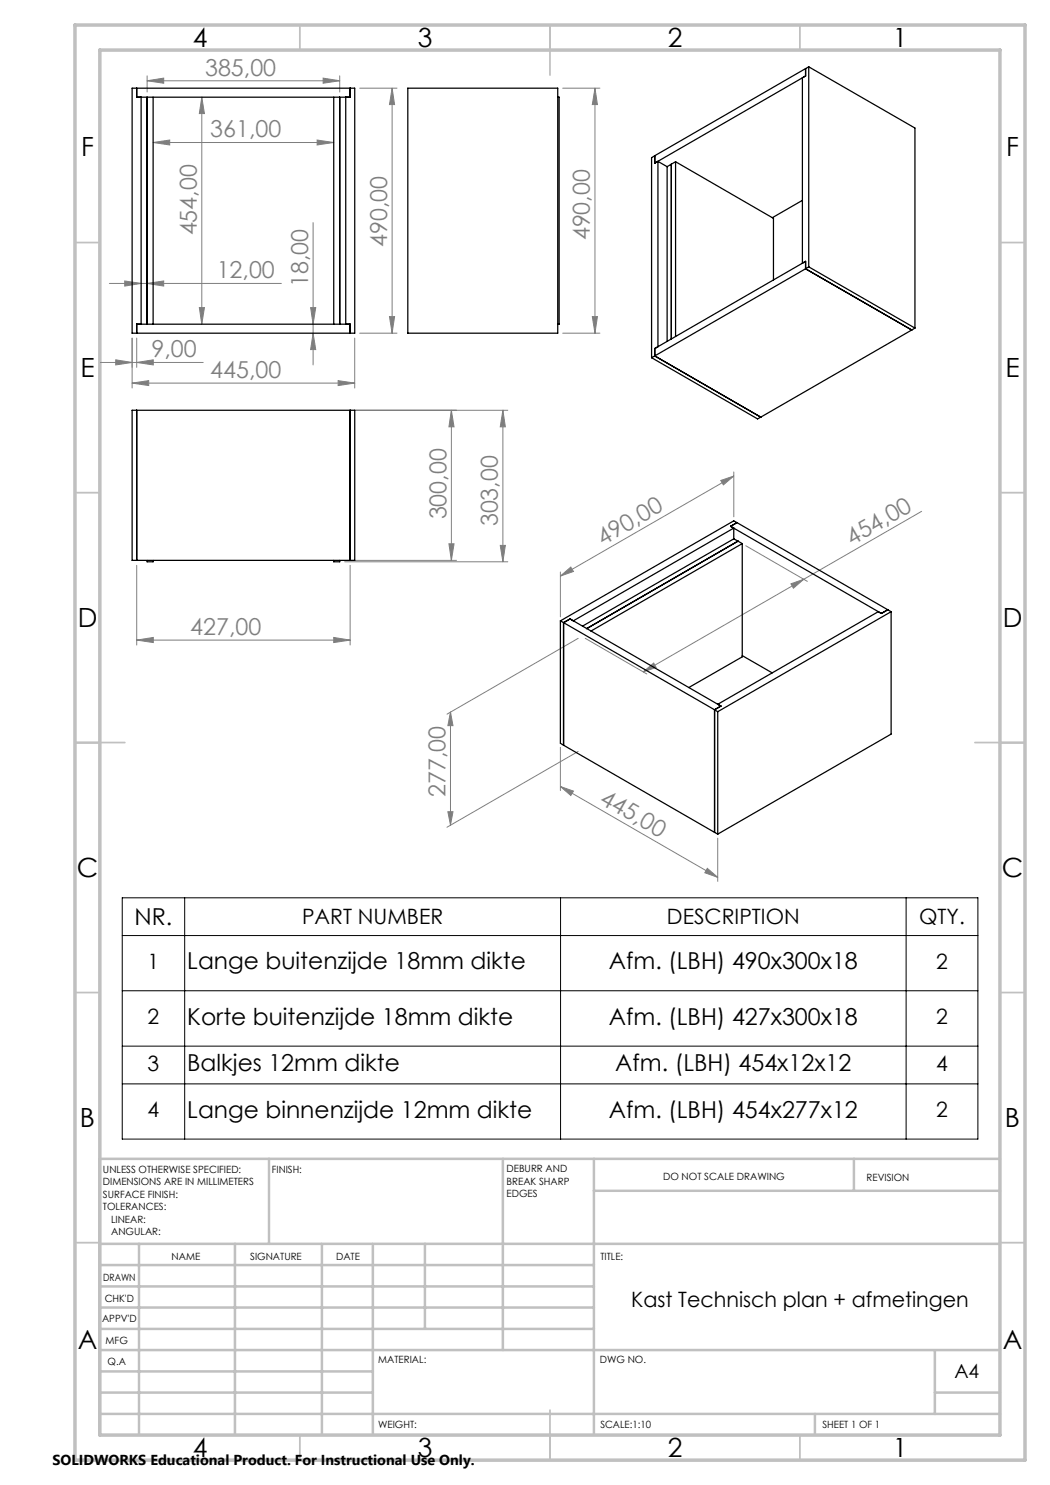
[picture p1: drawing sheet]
<svg xmlns="http://www.w3.org/2000/svg" width="210mm" height="297mm" viewBox="0 0 210 297" stroke-linecap="round" stroke-linejoin="round" font-family="sans-serif">
<g fill="none" stroke="#808080" stroke-width=".2">
<path d="M29.4 16.2l3.3-.6v1zM29.4 15.2v3.2M29.4 16.2h38.5M40.4 19.4l.5 3.3h-1zM40.4 19.4v45.4M64.6 15.6l3.3 .6-3.3 .4zM67.9 15.2v3.2M71.9 17.6h7.5M78.4 17.6l.5 3.3h-1zM78.4 17.6v49M112.5 17.6h7.5M119 17.6l.5 3.3h-1z"/>
<path d="M119 17.6v49M30.6 28.5l3.3-.5v1zM30.6 28.5h36.1M63.4 28l3.3 .5-3.3 .5zM21.9 56.7h34.4M24.9 56.2l3.3 .5-3.3 .5zM29.4 56.7l3.3-.5v1zM62.6 44.5v28.5M20.1 72.5h20.5M23.1 72l3.3 .5-3.3 .5zM26.4 76.6l3.3-.5v1zM26.4 67.6v10"/>
<path d="M26.4 76.6h44.5M27.3 72.5l3.4-.5v1zM27.3 67.6v5.9M39.9 61.5h1l-.5 3.3zM62.1 61.5h1l-.5 3.3zM62.6 66.6l.5 3.3h-1zM67.6 76.1l3.3 .5-3.3 .5zM70.9 67.6v10M71.9 66.6h7.5M77.9 63.3h1l-.5 3.3zM112.5 66.6h7.5M118.5 63.3h1l-.5 3.3z"/>
<path d="M71 82.1h30.6M90.3 82.1l.5 3.3h-1zM90.3 82.1v30M100.6 82.1l.5 3.3h-1.1zM100.6 82.1v30.3M144.1 96.1l2.7-.9-2.1 1.8zM146.8 94.4v9M146.8 95.2l-34.7 20M27.3 113.1v15.9M68.9 112.4h32.7M70 113.1v15.9M71 112.1h20.3"/>
<path d="M89.8 108.8h1l-.5 3.3zM100 109.1h1.1l-.5 3.3zM112.1 115.2l2.1-1.8 .5 .9zM112.1 114.4v9M149.2 109.1l12.3 7.2M158.2 116.8l2.6-1-2.1 1.8zM160.8 115.8l-32.1 18.6M184.3 102.3l-23.5 13.5M27.3 128l3.4-.5v1zM27.3 128h42.7M66.7 127.5l3.3 .5-3.3 .5zM115.6 127.7l-26.2 15.1"/>
<path d="M117.1 127.7l12.3 7.1M128.7 134.4l2-1.8 .5 .9zM90.1 142.4v22.6M90.1 142.4l.5 2.7h-1zM112.1 157.3l2.6 .9-.5 .9zM112.1 149.5v8.6M112.1 157.3l31.4 18.2M115.6 150.3l-26.2 15.1M89.6 162.3h1l-.5 2.7zM141.5 173.7l2 1.8-2.5-.9zM143.5 167.6v8.7"/>
</g>
<path d="M24.4 179.6h171.2v48.2h-171.2zM36.9 179.6v48.2M112.1 179.6v48.2M181.2 179.6v48.2M24.4 198.2h171.2M24.4 187.1h171.2M24.4 209.2h171.2M24.4 216.8h171.2" fill="none" stroke="#000" stroke-width=".2"/>
<g fill="none" stroke="#c0c0c0" stroke-width=".35">
<path d="M60 5v5M110 5v10M160 5v5M15 48.5h5M200 48.5h5M15 98.5h5M200 98.5h5M15 148.5h10M195 148.5h10M15 198.5h5M200 198.5h5M15 248.5h5"/>
<path d="M200 248.5h5M60 287v5M110 282v10M160 287v5"/>
</g>
<g fill="none" stroke="#c0c0c0" stroke-width=".5">
<path d="M53.8 231.8v17M100.6 231.8v38.2M118.8 231.8v55.2M118.8 238.2h81.2M170.8 231.8v6.4M200 231.8h-180v55.2M20 248.8h180M20 257.3h98.8M20 253h98.8M27.8 248.8v38.2M47 248.8v38.2M64.4 248.8v38.2"/>
<path d="M74.6 248.8v38.2M85 248.8v17M20 265.8h98.8M20 261.5h98.8M20 278.5h54.6M20 274.3h54.6M20 270h180M187 278.5h13M187 270v12.8M20 282.8h180M163 282.8v4.2"/>
</g>
<path d="M15 5h190v287h-190zM20 10h180v277h-180z" fill="none" stroke="#c0c0c0" stroke-width=".7"/>
<g fill="#808080">
<path d="M24.9 56.2l3.3 .5-3.3 .5zM29.4 56.7l3.3-.5v1zM30.6 28.5l3.3-.5v1zM63.4 28l3.3 .5-3.3 .5zM29.4 16.2l3.3-.6v1zM64.6 15.6l3.3 .6-3.3 .4zM26.4 76.6l3.3-.5v1zM67.6 76.1l3.3 .5-3.3 .5zM27.3 128l3.4-.5v1zM66.7 127.5l3.3 .5-3.3 .5z"/>
<path d="M23.1 72l3.3 .5-3.3 .5zM27.3 72.5l3.4-.5v1z"/>
<path d="M112.1 115.2l2.1-1.8 .5 .9zM144.1 96.1l2.7-.9-2.1 1.8z"/>
<path d="M158.2 116.8l2.6-1-2.1 1.8zM128.7 134.4l2-1.8 .5 .9z"/>
<path d="M89.6 162.3h1l-.5 2.7zM90.1 142.4l.5 2.7h-1z"/>
<path d="M62.1 61.5h1l-.5 3.3zM62.6 66.6l.5 3.3h-1zM40.4 19.4l.5 3.3h-1zM39.9 61.5h1l-.5 3.3zM78.4 17.6l.5 3.3h-1zM77.9 63.3h1l-.5 3.3zM119 17.6l.5 3.3h-1zM118.5 63.3h1l-.5 3.3zM90.3 82.1l.5 3.3h-1zM89.8 108.8h1l-.5 3.3zM100.6 82.1l.5 3.3h-1.1zM100 109.1h1.1l-.5 3.3z"/>
<path d="M112.1 157.3l2.6 .9-.5 .9zM141.5 173.7l2 1.8-2.5-.9z"/>
</g>
<g fill="none" stroke="#000" stroke-width=".25">
<path d="M26.4 17.6h44.5v49h-44.5zM27.3 17.6v1.8h42.7v-1.8M28.2 19.4v45.4M29.4 19.4v45.4M30.6 19.4v45.4M66.7 19.4v45.4M67.9 19.4v45.4M69.1 19.4v45.4M81.6 17.6h29.9v49h-29.9zM111.5 19.4h.3v45.4h-.3M161.1 13.7v1.5M161.1 13.7l-30.1 17.4"/>
<path d="M161.1 15.2l-30.1 17.4M161.1 15.2l-.6 .4v37l.6-.3M161.7 13.4v40M161.7 13.4l21.3 12.2v40M161.7 13.4l-.6 .3M131 31.1v1.5M131 31.1l-.7 .4v40M131.6 32.3l-.6 .3M131.6 32.3v37.1l-.6 .3M131.6 32.3l1.8 1M133.4 33.3v35M134.3 32.8v35"/>
<path d="M135.1 32.3v35M135.1 32.3l19.6 11.4v12.3M135.1 32.3l-1.7 1M160.5 40.1l-6 3.4M161.1 53.8l-30.1 17.4M161.1 53.8l21.3 12.2M161.1 52.3v1.5M161.1 52.3l-30.1 17.4M161.7 53.4l21.3 12.2M161.7 53.4l-.6 .4M27.3 66.6v-1.8h42.7v1.8M130.3 71.5l21.2 12.3 .7-.4"/>
<path d="M131 71.2l21.2 12.2M131 69.7v1.5M131 71.2l-.7 .3M182.4 66l-30.2 17.4M183 65.6l-.6 .4M26.4 82.1h44.5v30h-44.5zM27.3 82.1v30M70 82.1v30M29.4 112.1v.3h1.2v-.3M66.7 112.1v.3h1.2v-.3M146.1 105.3l30.2 17.4M146.1 105.3l.7 .3"/>
<path d="M146.8 107.8l.8 .4M146.8 107.8l-30.3 17.4M146.8 105.6l-32.1 18.6-.7-.4M146.8 105.6v2.2M147.4 104.5l-1.3 .8M147.4 104.5l30.8 17.8M147.4 104.5l-.6-.3-34.7 20M147.6 108.2l.8 .5M147.6 108.2l-30.3 17.5M148.4 108.7l-30.2 17.5M148.4 108.7v22.7l-10.6 6.1M112.1 124.2l.6 .3"/>
<path d="M112.1 124.2v24.5l.6 .3M112.7 124.5l30.2 17.5M112.7 124.5v24.5M114 123.8l-1.3 .7M114 123.8l30.2 17.4M148.4 131.1l6 3.5M176.3 122.7l-.7-.4-32.1 18.6 .7 .3M177.6 122l-1.3 .7M178.2 122.3l-34.7 20M178.2 122.3v24.5l-34.7 20M112.7 149l30.2 17.5M142.9 142v24.5"/>
<path d="M142.9 142l.6 .3M143.5 142.3v24.5M144.2 141.2l-1.3 .8M142.9 166.5l.6 .3"/>
</g>
<g font-size="5.3">
<text x="38.5" y="9.5">4</text>
<text x="83.5" y="9.5">3</text>
<text x="133.6" y="9.5">2</text>
<text x="178.6" y="9.5">1</text>
<text x="16.2" y="31.3">F</text>
<text x="201.2" y="31.3">F</text>
<text x="16.1" y="75.5">E</text>
<text x="201.1" y="75.5">E</text>
<text x="15.5" y="125.5">D</text>
<text x="200.5" y="125.5">D</text>
<text x="15.4" y="175.5">C</text>
<text x="200.4" y="175.5">C</text>
<text x="16" y="225.5">B</text>
<text x="201" y="225.5">B</text>
<text x="15.5" y="269.8">A</text>
<text x="200.5" y="269.8">A</text>
<text x="38.5" y="291.5">4</text>
<text x="83.5" y="291.5">3</text>
<text x="133.6" y="291.5">2</text>
<text x="178.6" y="291.5">1</text>
</g>
<g font-size="4.7" fill="#808080">
<text x="41" y="15.1">385,00</text>
<text x="42" y="27.5">361,00</text>
<text x="39.4" y="47.1" transform="rotate(-90 39.4 47.1)">454,00</text>
<text x="77.4" y="49.4" transform="rotate(-90 77.4 49.4)">490,00</text>
<text x="118" y="48.1" transform="rotate(-90 118 48.1)">490,00</text>
<text x="43.3" y="55.7">12,00</text>
<text x="61.6" y="57.4" transform="rotate(-90 61.6 57.4)">18,00</text>
<text x="30.3" y="71.4">9,00</text>
<text x="42" y="75.6">445,00</text>
<text x="89.3" y="103.9" transform="rotate(-90 89.3 103.9)">300,00</text>
<text x="99.6" y="105.3" transform="rotate(-90 99.6 105.3)">303,00</text>
<text x="120.6" y="109.1" transform="rotate(-30 120.6 109.1)">490,00</text>
<text x="170.4" y="109.1" transform="rotate(-30 170.4 109.1)">454,00</text>
<text x="38" y="127">427,00</text>
<text x="89.1" y="159.5" transform="rotate(-90 89.1 159.5)">277,00</text>
<text x="119.7" y="160.5" transform="rotate(30 119.7 160.5)">445,00</text>
</g>
<g font-size="4.7">
<text x="26.9" y="185">NR.</text>
<text x="37.5" y="193.9">Lange buitenzijde 18mm dikte</text>
<text x="121.8" y="193.9">Afm. (LBH) 490x300x18</text>
<text x="37.5" y="204.9">Korte buitenzijde 18mm dikte</text>
<text x="121.8" y="204.9">Afm. (LBH) 427x300x18</text>
<text x="37.5" y="214.2">Balkjes 12mm dikte</text>
<text x="123.1" y="214.2">Afm. (LBH) 454x12x12</text>
<text x="37.5" y="223.5">Lange binnenzijde 12mm dikte</text>
<text x="121.8" y="223.5">Afm. (LBH) 454x277x12</text>
</g>
<g font-size="4.2">
<text x="60.4" y="184.9">PART NUMBER</text>
<text x="133.4" y="184.9">DESCRIPTION</text>
<text x="183.8" y="184.9">QTY.</text>
<text x="29.5" y="193.8">1</text>
<text x="187.2" y="193.8">2</text>
<text x="29.5" y="204.8">2</text>
<text x="187.2" y="204.8">2</text>
<text x="29.5" y="214.1">3</text>
<text x="187.2" y="214.1">4</text>
<text x="29.5" y="223.4">4</text>
<text x="187.2" y="223.4">2</text>
<text x="126.2" y="261.4">Kast Technisch plan + afmetingen</text>
</g>
<text font-size="3.9" x="190.9" y="275.5">A4</text>
<text font-size="2.9" x="10.5" y="292.9">SOLIDWORKS Educational Product. For Instructional Use Only.</text>
<g font-size="2">
<text x="20.6" y="234.6">UNLESS OTHERWISE SPECIFIED:</text>
<text x="20.6" y="237.1">DIMENSIONS ARE IN MILLIMETERS</text>
<text x="20.6" y="239.6">SURFACE FINISH:</text>
<text x="54.4" y="234.6">FINISH:</text>
<text x="101.3" y="234.5">DEBURR AND</text>
<text x="101.3" y="237">BREAK SHARP</text>
<text x="101.3" y="239.5">EDGES</text>
<text x="132.6" y="236">DO NOT SCALE DRAWING</text>
<text x="173.3" y="236.2">REVISION</text>
<text x="20.6" y="242.1">TOLERANCES:</text>
<text x="22.2" y="244.6">LINEAR:</text>
<text x="22.2" y="247.1">ANGULAR:</text>
<text x="34.3" y="252">NAME</text>
<text x="50" y="251.9">SIGNATURE</text>
<text x="67.2" y="251.9">DATE</text>
<text x="120.1" y="251.9">TITLE:</text>
<text x="20.6" y="256.1">DRAWN</text>
<text x="20.9" y="260.3">CHK'D</text>
<text x="20.4" y="264.4">APPV'D</text>
<text x="21.1" y="268.8">MFG</text>
<text x="21.5" y="273">Q.A</text>
<text x="75.6" y="272.5">MATERIAL:</text>
<text x="120" y="272.5">DWG NO.</text>
<text x="75.6" y="285.5">WEIGHT:</text>
<text x="120.1" y="285.6">SCALE:1:10</text>
<text x="164.5" y="285.6">SHEET 1 OF 1</text>
</g>
</svg>
